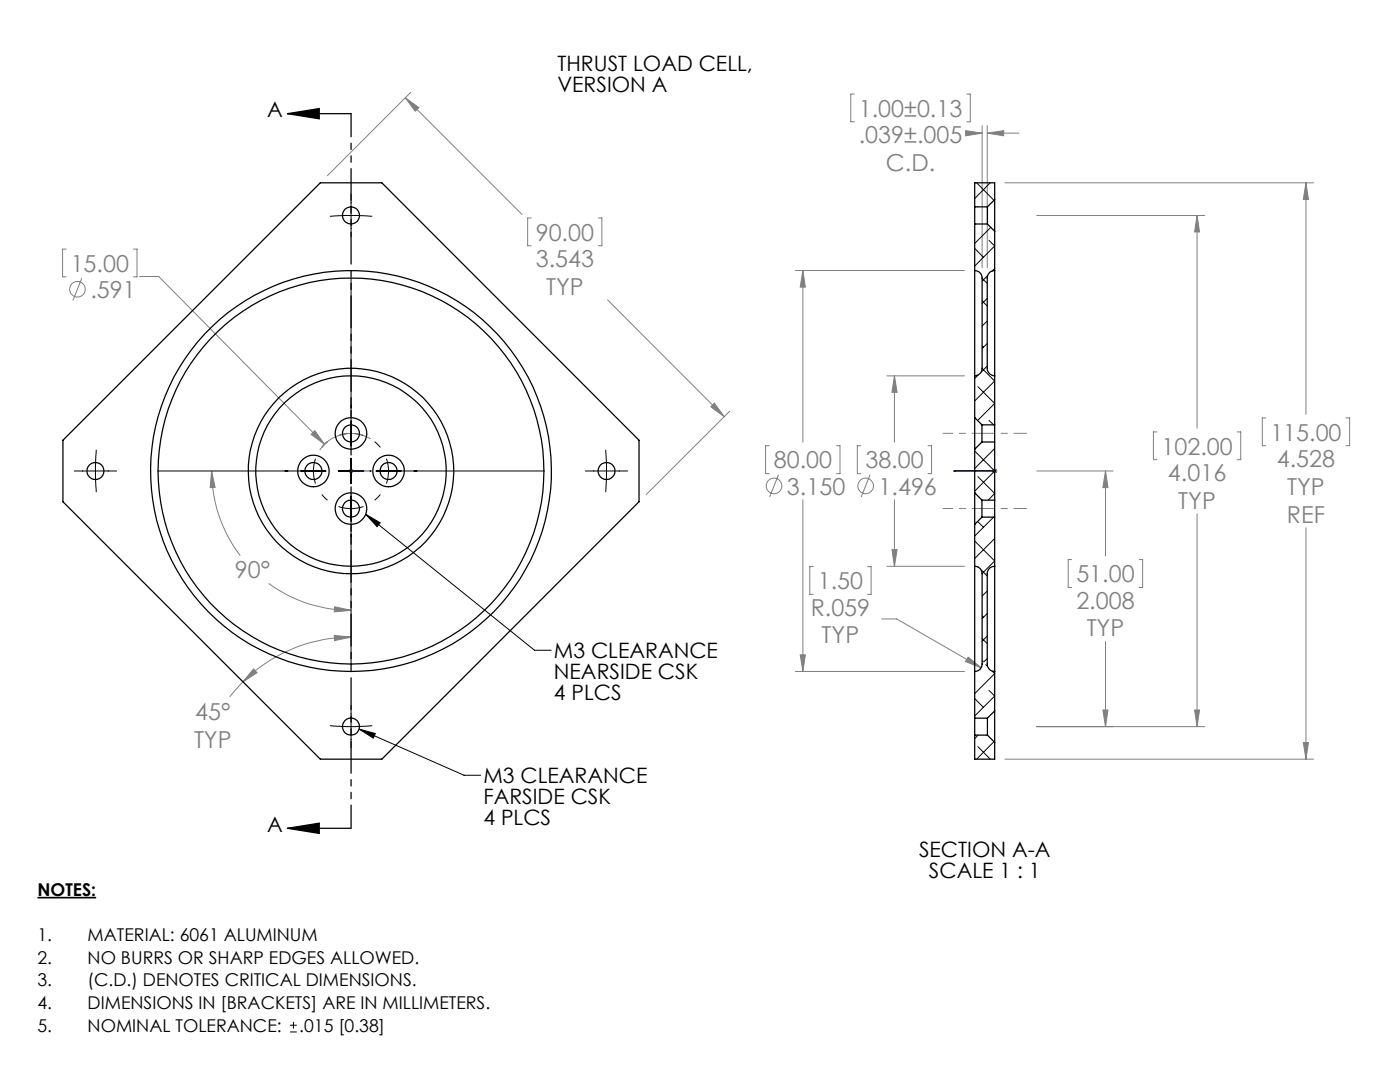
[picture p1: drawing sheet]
<svg xmlns="http://www.w3.org/2000/svg" width="279mm" height="216mm" viewBox="0 0 279 216" stroke-linecap="round" stroke-linejoin="round" font-family="sans-serif">
<g fill="none" stroke="#808080" stroke-width=".2">
<path d="M80.9 19.5l2.7 2-.7 .7zM80.9 19.5l23.3 23.3M82 18.4l-16.7 16.7M170.5 18.8h-.7v5.5h.7M192.9 18.8h.7v5.5h-.7M192.7 26.1l3.3 .5-3.3 .5zM194.9 26.6h1.1M196 25v28.4M197 25v28.4M197 26.6h6.4M197 26.6l3.3-.5v1zM200.6 36.5h61.5"/>
<path d="M260.6 36.5v46.2M260.6 36.5l.5 3.3h-1zM13.2 49.7h-.7v5.5h.7M16.3 55.5l-1.7 4.4M26.6 49.7h.7v5.5h-.7M27.9 55.2h3.8l33.1 33.5M106 43.5h-.7v5.5h.7M119.4 43.5h.7v5.5h-.7M121.2 59.8l23.3 23.3M158.7 54h33.8M160.2 54v34.2M160.2 54l.5 3.3h-1z"/>
<path d="M206.9 43h33.5M238.9 43l.5 3.3h-1zM238.9 43v42.4M177 75h15.5M178.5 75v13.2M178.5 75l.5 3.3h-1zM42.2 94l.7 3.3h-1zM42.2 94a28 28 0 0 0 5.7 16.9M62.1 86.7l.7-.8 2 2.8zM69.5 94h1.1M69.7 93.6l.7 .7M70.1 93.5v1"/>
<path d="M70.4 93.6l-.7 .7M73.9 87.6a7.4 7.4 0 0 0-10.1 2.2M142.6 80.4l1.9 2.7-2.6-1.9zM145.6 82.1l-16.6 16.6M153.5 88.9h-.7v5.6h.7M155.4 94.7l-1.8 4.5M160.2 99.7v34.3M166.9 88.9h.7v5.6h-.7M171.8 88.9h-.7v5.6h.7M173.6 94.7l-1.7 4.5M178.5 99.7v13.3M185.2 88.9h.7v5.6h-.7"/>
<path d="M198 94h1M198.2 93.6l.7 .7M198.5 93.5v1M198.9 93.6l-.7 .7M206.9 94h15.2M220.6 94v16.9M220.6 94l.5 3.3h-1zM230.9 86.2h-.7v5.5h.7M246.9 86.2h.7v5.5h-.7M252.6 83.4h-.7v5.5h.7M268.6 83.4h.7v5.5h-.7M53.6 116.4a27.5 27.5 0 0 0 16.5 5.4"/>
<path d="M162.3 113.1h-.7v5.5h.7M173.1 113.1h.7v5.5h-.7M177 113h15.5M178 109.7h1l-.5 3.3zM213.9 111.7h-.7v5.5h.7M227.3 111.7h.7v5.5h-.7M238.9 102.5v42.5M260.6 105.3v46.2M48.5 136.1l-2.6 3M50.6 133.5l.7 .7-2.8 1.9zM66.7 126.8l3.4 .3-3.3 .7zM66.8 121.1l3.3 .7-3.4 .3z"/>
<path d="M70.1 127.1a30.7 30.7 0 0 0-21.6 9M158.7 134h33.8M159.7 130.7h1l-.5 3.3zM176 123.5h3l16.8 9.7M193.2 131.1l2.6 2.1-3.1-1.2zM220.6 128v17M200.6 151.5h61.5M206.9 145h33.5M220.1 141.7h1l-.5 3.3zM238.4 141.7h1l-.5 3.3zM260.1 148.2h1l-.5 3.3z"/>
<circle cx="15.5" cy="57.7" r="1.55"/>
<circle cx="154.5" cy="97" r="1.56"/>
<circle cx="172.7" cy="97" r="1.56"/>
</g>
<path d="M7.5 179.1h11.7" fill="none" stroke="#000" stroke-width=".33"/>
<g fill="none" stroke="#000" stroke-width=".2">
<path d="M70.1 38.7v8.5M65.8 43.1l2.7-.1 5.8 .1M70.1 55.4v33.6M14.8 94h8.5M19.2 89.7l-.2 3 .2 5.5M31.4 94h33.7M63 91.5a7.5 7.5 0 0 0 0 5M67.5 94h5.1M67.6 86.9a7.5 7.5 0 0 1 4.9 0M70.1 91.4v5.1M70.1 99v33.6M75 94h33.7"/>
<path d="M77.1 91.5a7.5 7.5 0 0 1 0 5M116.8 94h8.5M120.9 89.7l.1 2.7-.1 5.8M67.6 101.1a7.5 7.5 0 0 0 4.9 0M73 102.6l2.9 1.7-.7 .8zM73 102.6l33.7 27.2h3.3M65.8 144.8l3.3 .2 5.2-.2M70.1 140.8v8.4M71.7 145.5l3.2 .9-.4 .9zM71.7 145.5l20.9 9.2h3.3M57.9 205.9h1.3M57.9 204.6h1.3"/>
<path d="M58.6 203.9v1.3"/>
</g>
<path d="M64.2 98.7l1.2 1.1M65.4 88.1l-1.2 1.2M74.8 99.8l1.1-1.1M75.9 89.3l-1.1-1.2" fill="none" stroke="#000" stroke-width=".2" stroke-dasharray="15.2 1.3 1.3 1.3" stroke-linecap="butt"/>
<path d="M57.4 22.7h12.7M57.4 22.7l6.3-1v2zM57.4 165.3h12.7M57.4 165.3l6.3-1v2z" fill="none" stroke="#000" stroke-width=".25"/>
<path d="M70 94h.1zM70.1 94h.1M70.1 94h4M74.1 94h-.4h.4M190.4 94h.3h-.3M190.4 94h8.1M198.4 94h.2zM198.5 94h.1" fill="none" stroke="#00f" stroke-width=".2"/>
<path d="M70.1 22.7v142.6" fill="none" stroke="#000" stroke-width=".25" stroke-dasharray="6.3 1.3 1.3 1.3 1.3 1.3" stroke-dashoffset="1.7"/>
<path d="M204.9 86.5h-8.9M204.9 101.5h-8.9" fill="none" stroke="#808080" stroke-width=".2" stroke-dasharray="15.2 1.3 1.3 1.3" stroke-dashoffset="12.7"/>
<path d="M188.2 86.5h7.8M188.2 101.5h7.8" fill="none" stroke="#808080" stroke-width=".2" stroke-dasharray="15.2 1.3 1.3 1.3" stroke-dashoffset="13.2"/>
<g fill="#000">
<path d="M57.4 22.7l6.3-1v2zM57.4 165.3l6.3-1v2z"/>
<path d="M71.7 145.5l3.2 .9-.4 .9zM73 102.6l2.9 1.7-.7 .8z"/>
</g>
<path d="M66.7 126.8l3.4 .3-3.3 .7zM50.6 133.5l.7 .7-2.8 1.9zM42.2 94l.7 3.3h-1zM66.8 121.1l3.3 .7-3.4 .3z" fill="#808080"/>
<g fill="#00f">
<path d="M73.7 94h.4zM70 94h.1z"/>
<path d="M198.4 94h.2zM190.4 94h.3zM198.4 94h.2zM190.4 94h.3z"/>
</g>
<path d="M80.9 19.5l2.7 2-.7 .7zM142.6 80.4l1.9 2.7-2.6-1.9zM62.1 86.7l2.7 2-2-2.8zM192.7 26.1l3.3 .5-3.3 .5zM197 26.6l3.3-.5v1zM160.2 54l.5 3.3h-1zM159.7 130.7h1l-.5 3.3zM178.5 75l.5 3.3h-1zM178 109.7h1l-.5 3.3zM220.6 94l.5 3.3h-1zM220.1 141.7h1l-.5 3.3zM238.4 141.7h1l-.5 3.3zM238.9 43l.5 3.3h-1zM260.1 148.2h1l-.5 3.3zM260.6 36.5l.5 3.3h-1zM193.2 131.1l-.5 .9 3.1 1.2z" fill="#808080"/>
<g fill="none" stroke="#000" stroke-width=".25">
<path d="M198.5 39.8v6.3M198.5 39.8v-3.3h-4v4.8M198.5 39.8l-1.4 1.5M194.5 54a1.51 1.51 0 0 1 1.5 1.5v18a1.51 1.51 0 0 1-1.5 1.5M194.5 41.3v3.4M194.5 54v21M194.5 44.7v9.3M194.5 44.7h2.6M194.5 41.3h2.6M197.1 41.3v3.4M197.1 44.7l1.4 1.4M198.5 54a1.51 1.51 0 0 0-1.5 1.5v18a1.51 1.51 0 0 0 1.5 1.5"/>
<path d="M198.5 54v21M198.5 46.1v7.9M194.5 75v8.3M198.5 75v9.8M12.6 87.8l51.3-51.3h12.3l51.3 51.3v12.3l-51.3 51.4h-12.3l-51.3-51.4zM194.5 98.3v6.3M194.5 83.3v6.3M194.5 89.6v8.7M194.5 98.3l1.5 1.5M194.5 83.3l1.5 1.5M196 84.8v3.4M196 99.8v3.4"/>
<path d="M196 88.2l-1.5 1.4M196 88.2h2.5M196 99.8h2.5M196 84.8h2.5M198.5 84.8v3.4M198.5 99.8v3.4M198.5 88.2v11.6M194.5 113a1.45 1.45 0 0 1 1.5 1.5v18a1.45 1.45 0 0 1-1.5 1.5M194.5 113v21M194.5 104.6v8.4M196 103.2h2.5M196 103.2l-1.5 1.4"/>
<path d="M198.5 113a1.45 1.45 0 0 0-1.5 1.5v18a1.45 1.45 0 0 0 1.5 1.5M198.5 113v21M198.5 103.2v9.8M194.5 134v9.3M198.5 134v7.9M194.5 143.3v3.4M194.5 146.7v4.8h4v-3.4M194.5 146.7h2.6M194.5 143.3h2.6M197.1 143.3v3.4M197.1 146.7l1.4 1.4M198.5 141.9v6.2"/>
<path d="M198.5 141.9l-1.4 1.4"/>
<circle cx="70" cy="43" r="1.7"/>
<circle cx="19.1" cy="94" r="1.7"/>
<circle cx="62.5" cy="94" r="3.1"/>
<circle cx="62.5" cy="94" r="1.7"/>
<circle cx="70" cy="94" r="20.5"/>
<circle cx="70" cy="86.5" r="1.7"/>
<circle cx="70" cy="86.5" r="3.2"/>
<circle cx="70" cy="94" r="38.5"/>
<circle cx="70.1" cy="94" r="19"/>
<circle cx="70.1" cy="94" r="40"/>
<circle cx="77.5" cy="94" r="3.1"/>
<circle cx="77.5" cy="94" r="1.7"/>
<circle cx="121.1" cy="94" r="1.69"/>
<circle cx="70" cy="101.5" r="1.69"/>
<circle cx="70" cy="101.5" r="3.2"/>
<circle cx="70" cy="145" r="1.69"/>
</g>
<g fill="none" stroke="#000" stroke-width=".2">
<path d="M194.9 36.5l3.5 3.5M197.6 36.5l-3.1 3.1M194.5 49.6l1.8 1.7M195.2 41.2v.1M196 55.6l1 1M197 59.5l-1 1.1M197.1 55l-1.1 1.1M197.4 48l1.1 1.1-4 4M197.7 45.4l-3.2 3.2M198.5 53.6l-.5 .5M195.2 77.2l3.3 3.3-3.4 3.4M195.3 74.8l-.8 .7"/>
<path d="M196 73.5l2.5 2.5-4 4M196 69l.3 .3M196 60l1 1.1M197 64.1l-1 1M197 68.5l-1 1M197 73l-1.2 1.2M194.5 90l4 4-4 4M195.2 95.1l3.3 3.4-1.3 1.3M197.4 83.9l.9 .9M198.5 89.5l-4 4M194.5 108l4 3.9-2.5 2.5M195.1 104l1.2 1.2"/>
<path d="M195.2 113.1l.1 .1M195.8 113.7l1.2 1.2M197 117.9l-1 1M198.3 103.2l-3.8 3.8M198.5 107.5l-4 3.9M194.5 139.4l1.8 1.7M196 131.9h.1M196 127.4l1 1M196 122.9l.3 .3M196.7 132.6l.4 .4M197 122.4l-1 1M197 126.9l-1 1"/>
<path d="M197 131.4l-.7 .7M197.4 137.8l1.1 1.1-4 4M198 133.9l.5 .5-4 4M195.2 149l2.4 2.5M195.2 146.7l-.7 .7M198.4 148l-3.5 3.5"/>
</g>
<g font-size="4.7" fill="#808080">
<text x="171.4" y="23.3">1.00±0.13</text>
<text x="171.4" y="28.5">.039±.005</text>
<text x="176.8" y="34.1">C.D.</text>
<text x="106.9" y="48">90.00</text>
<text x="106.9" y="53.3">3.543</text>
<text x="14.1" y="54.2">15.00</text>
<text x="18" y="59.5">.591</text>
<text x="109" y="58.8">TYP</text>
<text x="253.5" y="87.9">115.00</text>
<text x="154.4" y="93.5">80.00</text>
<text x="172.7" y="93.5">38.00</text>
<text x="231.8" y="90.7">102.00</text>
<text x="233.1" y="95.9">4.016</text>
<text x="254.8" y="93.2">4.528</text>
<text x="157.1" y="98.7">3.150</text>
<text x="175.3" y="98.7">1.496</text>
<text x="235.2" y="101.5">TYP</text>
<text x="256.9" y="98.7">TYP</text>
<text x="256.8" y="104.3">REF</text>
<text x="46.9" y="115.4">90°</text>
<text x="163.2" y="117.6">1.50</text>
<text x="214.8" y="116.2">51.00</text>
<text x="161.8" y="122.8">R.059</text>
<text x="214.8" y="121.4">2.008</text>
<text x="164" y="128.4">TYP</text>
<text x="216.9" y="127">TYP</text>
<text x="39" y="143.6">45°</text>
<text x="38.7" y="149.2">TYP</text>
</g>
<g font-size="4.2">
<text x="111.2" y="14.1">THRUST LOAD CELL,</text>
<text x="53.3" y="23.4">A</text>
<text x="111.2" y="18.3">VERSION A</text>
<text x="110.5" y="131.4">M3 CLEARANCE</text>
<text x="110.5" y="135.5">NEARSIDE CSK</text>
<text x="110.5" y="139.7">4 PLCS</text>
<text x="96.5" y="156.3">M3 CLEARANCE</text>
<text x="96.5" y="160.5">FARSIDE CSK</text>
<text x="53.3" y="166">A</text>
<text x="96.5" y="164.6">4 PLCS</text>
<text x="183.4" y="171">SECTION A-A</text>
<text x="185.4" y="175.2">SCALE 1 : 1</text>
</g>
<g font-size="3.5">
<text x="7.5" y="178.7">NOTES:</text>
<text x="7.5" y="187.8">1.</text>
<text x="17.5" y="187.8">MATERIAL: 6061 ALUMINUM</text>
<text x="7.5" y="192.3">2.</text>
<text x="7.5" y="196.8">3.</text>
<text x="17.5" y="192.3">NO BURRS OR SHARP EDGES ALLOWED.</text>
<text x="17.5" y="196.8">(C.D.) DENOTES CRITICAL DIMENSIONS.</text>
<text x="7.5" y="201.4">4.</text>
<text x="17.5" y="201.4">DIMENSIONS IN [BRACKETS] ARE IN MILLIMETERS.</text>
<text x="7.5" y="205.9">5.</text>
<text x="17.5" y="205.9">NOMINAL TOLERANCE:</text>
<text x="59.7" y="205.9">.015 [0.38]</text>
</g>
</svg>
